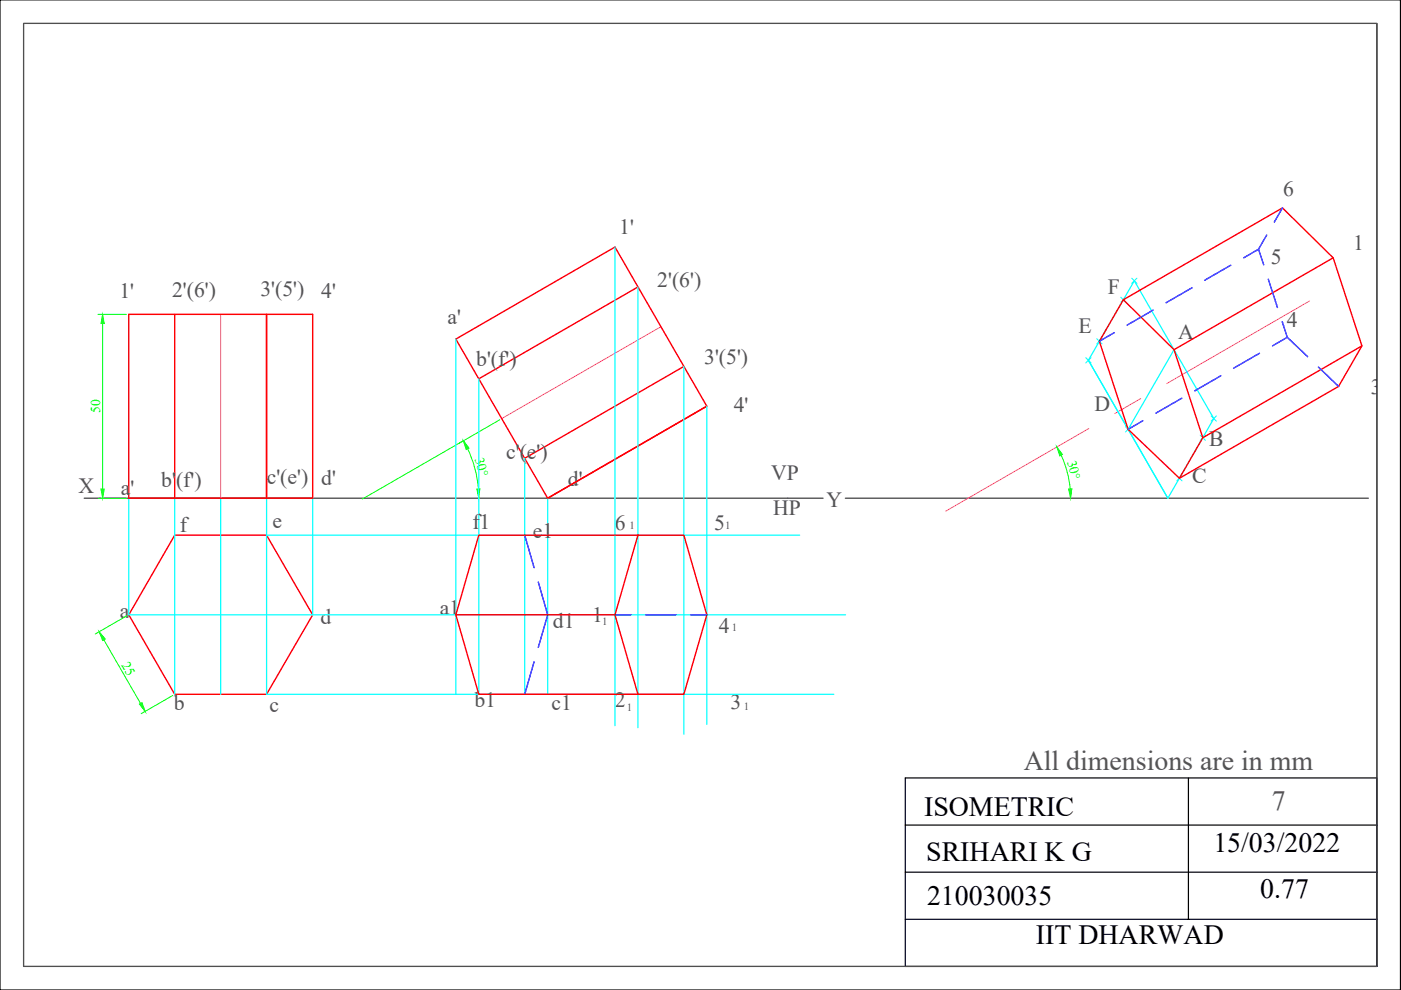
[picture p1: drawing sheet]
<svg xmlns="http://www.w3.org/2000/svg" width="297mm" height="210mm" viewBox="0 0 297 210" stroke-linecap="round" stroke-linejoin="round" font-family="sans-serif">
<!-- layer: Axis -->
<path d="M17.9 105.6h156.6M179.2 105.6h110.9" fill="none" stroke="#545454" stroke-width=".3"/>
<!-- layer: Thick -->
<g fill="none" stroke="#f00" stroke-width=".3">
<path d="M282.7 54.7l-33.8 19.4M27.3 66.6h39v39h-39zM37 66.6v39M56.5 66.6v39M135.3 60.8l-33.8 19.5M145 77.7l-33.7 19.5M238.2 63.6l10.7 10.5 6.1 18.7-4.9 8.6-10.9-10.4-6.1-18.6zM238.2 63.6l33.7-19.5 10.8 10.6 6.1 18.6-5 8.6-33.7 19.5M288.8 73.3l-33.8 19.5M149.9 86.1l-33.8 19.5-19.5-33.7 33.8-19.5 19.5 33.7-33.8 19.5M37 113.5h19.5l9.8 16.9-9.8 16.8h-19.5l-9.7-16.8zM135.3 113.5h9.7l4.9 16.9-4.9 16.8h-9.7l-4.9-16.8z"/>
<path d="M135.3 113.5h-33.8l-4.9 16.9 4.9 16.8h33.8M96.6 130.4h33.8"/>
</g>
<!-- layer: Thin -->
<g fill="none" stroke="#0ff" stroke-width=".25">
<path d="M130.4 52.4v101.5M240.5 59.5l16.8 29.2-9.7 16.9-16.8-29.2zM96.6 71.9v75.3M135.3 60.8v93.5M145 77.7v78M248.9 74.1l-9.7 16.9M101.5 80.3v66.9M111.3 97.2v50M149.9 86.1v67.5M27.3 105.6v24.8h152M37 105.6v41.6M46.8 105.6v41.6"/>
<path d="M56.5 105.6v41.6h120.3M56.5 113.5h113M66.3 105.6v24.8M116.1 105.6v41.6"/>
</g>
<!-- layer: Center -->
<path d="M46.8 66.6v39M140.1 69.3l-33.7 19.4M277.7 63.8l-30.3 17.5M230.8 90.9l-30.3 17.5M241.9 84.5l-5.6 3.2" fill="none" stroke="#f0f" stroke-width=".21"/>
<!-- layer: Dimension -->
<path d="M20.8 66.6h6M21.8 68.6v35.1M56.5 66.6h9.8M98.3 93.4l-21.5 12.4M99.2 95.2a24.4 24.4 0 0 1 2.2 8.5M106 89l-8.6 5M225 96.5a21.7 21.7 0 0 1 1.9 7.2M20.8 105.6h6M22 135.7l7.8 13.5M26.9 130.6l-6.7 3.8M36.6 147.5l-6.7 3.8" fill="none" stroke="#0f0" stroke-width=".21"/>
<g fill="#0f0" stroke="#0f0" stroke-width=".21">
<path d="M101.1 103.7l.6-.1-.2 2z"/>
<path d="M98.3 93.4l1.1 1.6-.6 .3z"/>
<path d="M226.6 103.7l.6-.1-.2 2z"/>
<path d="M224.1 94.8l1.2 1.6-.6 .3z"/>
<path d="M21 134l1.3 1.5-.5 .3z"/>
<path d="M29.5 149.3l.6-.3 .7 1.8z"/>
<path d="M21.8 66.6l.3 2h-.7z"/>
<path d="M21.4 103.7h.7l-.3 1.9z"/>
</g>
<!-- layer: Thin -->
<g fill="none" stroke="#0ff" stroke-width=".21">
<path d="M239.9 59l1.1 1.1M241 59l-1.1 1.1M230.2 75.8l1.1 1.1M231.3 75.8l-1.1 1.1M232.5 71.8l1.1 1.1M233.6 71.8l-1.1 1.1M237.6 63l1.1 1.1M238.7 63l-1.1 1.1M238.6 90.5l1.1 1.1M239.7 90.5l-1.1 1.1M254.5 92.3l1.1 1.1M255.6 92.3l-1.1 1.1"/>
<path d="M256.8 88.2l1.1 1.1M257.9 88.2l-1.1 1.1M249.5 100.9l1.1 1.1M250.6 100.9l-1.1 1.1"/>
</g>
<!-- layer: Hidden -->
<g fill="none" stroke="#00f" stroke-width=".3">
<path d="M260.9 56.2l-5.5 3.2M266.8 52.8l-3.1 1.9M268.6 49.8l-1.8 3 1.1 3.3M268.9 59.2l1.9 6M271.9 44.1l-1.7 3M236.2 70.5l-3.1 1.9M244.5 65.8l-5.5 3.1M252.7 61l-5.5 3.2M258.8 79.7l-5.5 3.2M267 74.9l-5.5 3.2M271.9 68.2l1 3.3 4.3 4.1M272.9 71.5l-3.1 1.8"/>
<path d="M279.5 77.8l4.3 4.1M242.3 89.2l-3.1 1.8M250.6 84.4l-5.5 3.2M111.3 113.5l1.9 6.9M114.1 123.4l2 7-2 6.9M130.4 130.4h3.4M136.9 130.4h6.4M146.5 130.4h3.4M113.2 140.3l-1.9 6.9"/>
</g>
<!-- layer: 0 -->
<path d="M0 0h296.9v209.9h-296.9zM5 5h286.9v199.9h-286.9zM191.9 164.9h100v40h-100zM191.9 174.9h100M252 164.9v30M191.9 184.9h100M191.9 194.9h100" fill="none" stroke="#000" stroke-width=".25"/>
<!-- layer: Axis -->
<path d="M5 5h286.9v199.9h-286.9z" fill="none" stroke="#545454" stroke-width=".21"/>
<g font-size="5.9" fill="#545454">
<text x="217" y="163.3">All dimensions are in mm</text>
<text x="269.7" y="171.8">7</text>
</g>
<g font-size="5.9">
<text x="195.9" y="173.1">ISOMETRIC</text>
<text x="196.4" y="182.5">SRIHARI K G</text>
<text x="257.3" y="180.7">15/03/2022</text>
<text x="196.6" y="191.8">210030035</text>
<text x="267.2" y="190.3">0.77</text>
<text x="219.6" y="200.3">IIT DHARWAD</text>
</g>
<g font-size="4.6" fill="#545454">
<text x="272" y="41.6">6</text>
<text x="131.3" y="49.5">1'</text>
<text x="286.9" y="53">1</text>
<text x="269.5" y="55.9">5</text>
<text x="25.3" y="63.3">1'</text>
<text x="36.5" y="63">2'(6')</text>
<text x="55.2" y="62.8">3'(5')</text>
<text x="68.1" y="63.3">4'</text>
<text x="139.4" y="60.8">2'(6')</text>
<text x="234.9" y="62.3">F</text>
<text x="94.9" y="68.7">a'</text>
<text x="228.7" y="70.6">E</text>
<text x="249.8" y="71.9">A</text>
<text x="272.8" y="69.4">4</text>
<text x="101" y="77.7">b'(f')</text>
<text x="149.3" y="77.2">3'(5')</text>
<text x="290.7" y="83.5">3</text>
<text x="155.6" y="87.3">4'</text>
<text x="232.1" y="87.2">D</text>
<text x="256.4" y="94.6">B</text>
<text x="107.3" y="97.3">c'(e')</text>
<text x="163.5" y="101.7">VP</text>
<text x="16.6" y="104.5">X</text>
<text x="25.6" y="104.9">a'</text>
<text x="34.2" y="103.2">b'(f')</text>
<text x="56.6" y="102.5">c'(e')</text>
<text x="68.1" y="102.8">d'</text>
<text x="120.4" y="103">d'</text>
<text x="175.2" y="107.4">Y</text>
<text x="252.7" y="102.3">C</text>
<text x="38.1" y="112.8">f</text>
<text x="57.7" y="112">e</text>
<text x="100.2" y="112.2">f1</text>
<text x="113" y="114">e1</text>
<text x="130.4" y="112.4">6</text>
<text x="151.4" y="112.4">5</text>
<text x="164" y="109.2">HP</text>
<text x="25.4" y="131">a</text>
<text x="93.2" y="130.3">a1</text>
<text x="125.6" y="131.9">1</text>
<text x="67.9" y="132.3">d</text>
<text x="117.2" y="133.1">d1</text>
<text x="152.4" y="134.2">4</text>
<text x="100.6" y="149.8">b1</text>
<text x="130.4" y="150">2</text>
<text x="36.9" y="150.6">b</text>
<text x="57.1" y="150.9">c</text>
<text x="116.9" y="150.6">c1</text>
<text x="154.9" y="150.4">3</text>
</g>
<g font-size="2.9" fill="#0f0">
<text x="21.3" y="87.6" transform="rotate(-90 21.3 87.6)">50</text>
<text x="100.7" y="97.3" transform="rotate(75 100.7 97.3)">30°</text>
<text x="226.2" y="97.9" transform="rotate(75 226.2 97.9)">30°</text>
<text x="25.7" y="140.9" transform="rotate(60 25.7 140.9)">25</text>
</g>
<g font-size="2.3" fill="#545454">
<text x="133.5" y="112.2">1</text>
<text x="153.8" y="112.2">1</text>
<text x="127.7" y="132.4">1</text>
<text x="155.2" y="133.7">1</text>
<text x="132.9" y="150.8">1</text>
<text x="157.7" y="150.6">1</text>
</g>
</svg>
